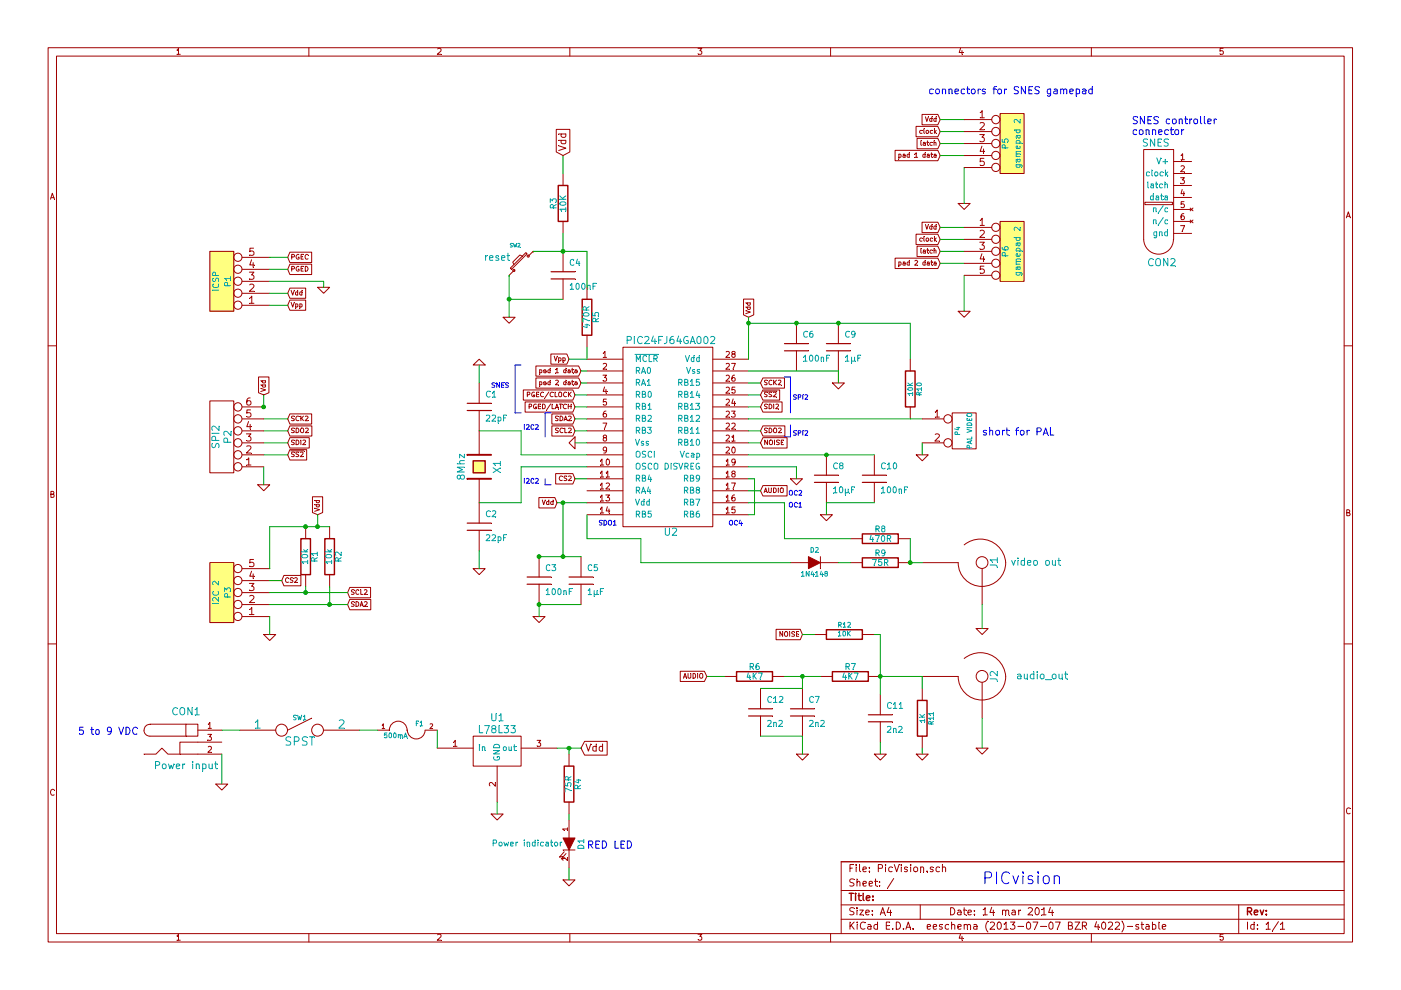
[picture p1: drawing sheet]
EESchema Schematic File Version 2
LIBS:power
LIBS:device
LIBS:transistors
LIBS:conn
LIBS:linear
LIBS:regul
LIBS:74xx
LIBS:cmos4000
LIBS:adc-dac
LIBS:memory
LIBS:xilinx
LIBS:special
LIBS:microcontrollers
LIBS:dsp
LIBS:microchip
LIBS:analog_switches
LIBS:motorola
LIBS:texas
LIBS:intel
LIBS:audio
LIBS:interface
LIBS:digital-audio
LIBS:philips
LIBS:display
LIBS:cypress
LIBS:siliconi
LIBS:opto
LIBS:atmel
LIBS:contrib
LIBS:valves
LIBS:librairie-personnelle
LIBS:PicVision-cache
EELAYER 27 0
EELAYER END
$Descr A4 11693 8268
encoding utf-8
Sheet 1 1
Title ""
Date "14 mar 2014"
Rev ""
Comp ""
Comment1 ""
Comment2 ""
Comment3 ""
Comment4 ""
$EndDescr
$Comp
L PIC24FJ64GA002 U2
U 1 1
P 5600 3750
F 0 "U2" H 5600 3050 60  0000 C CNN
F 1 "PIC24FJ64GA002" H 5600 4650 60  0000 C CNN
F 2 "" H 5650 3750 60  0000 C CNN
F 3 "" H 5650 3750 60  0000 C CNN
	1    5600 3750
	1    0    0    -1  
$EndComp
$Comp
L CRYSTAL X1
U 1 1
P 4000 3900
F 0 "X1" H 4000 4050 60  0000 C CNN
F 1 "8Mhz" H 4000 3750 60  0000 C CNN
F 2 "" H 4000 3900 60  0000 C CNN
F 3 "" H 4000 3900 60  0000 C CNN
	1    4000 3900
	0    1    1    0   
$EndComp
$Comp
L C C2
U 1 1
P 4000 4400
F 0 "C2" H 4050 4500 50  0000 L CNN
F 1 "22pF" H 4050 4300 50  0000 L CNN
F 2 "" H 4000 4400 60  0000 C CNN
F 3 "" H 4000 4400 60  0000 C CNN
	1    4000 4400
	1    0    0    -1  
$EndComp
$Comp
L C C1
U 1 1
P 4000 3400
F 0 "C1" H 4050 3500 50  0000 L CNN
F 1 "22pF" H 4050 3300 50  0000 L CNN
F 2 "" H 4000 3400 60  0000 C CNN
F 3 "" H 4000 3400 60  0000 C CNN
	1    4000 3400
	1    0    0    -1  
$EndComp
$Comp
L GND #PWR5
U 1 1
P 4000 3050
F 0 "#PWR5" H 4000 3050 30  0001 C CNN
F 1 "GND" H 4000 2980 30  0001 C CNN
F 2 "" H 4000 3050 60  0000 C CNN
F 3 "" H 4000 3050 60  0000 C CNN
	1    4000 3050
	-1   0    0    1   
$EndComp
$Comp
L GND #PWR6
U 1 1
P 4000 4750
F 0 "#PWR6" H 4000 4750 30  0001 C CNN
F 1 "GND" H 4000 4680 30  0001 C CNN
F 2 "" H 4000 4750 60  0000 C CNN
F 3 "" H 4000 4750 60  0000 C CNN
	1    4000 4750
	1    0    0    -1  
$EndComp
$Comp
L GND #PWR12
U 1 1
P 6650 4000
F 0 "#PWR12" H 6650 4000 30  0001 C CNN
F 1 "GND" H 6650 3930 30  0001 C CNN
F 2 "" H 6650 4000 60  0000 C CNN
F 3 "" H 6650 4000 60  0000 C CNN
	1    6650 4000
	1    0    0    -1  
$EndComp
$Comp
L GND #PWR15
U 1 1
P 7000 3200
F 0 "#PWR15" H 7000 3200 30  0001 C CNN
F 1 "GND" H 7000 3130 30  0001 C CNN
F 2 "" H 7000 3200 60  0000 C CNN
F 3 "" H 7000 3200 60  0000 C CNN
	1    7000 3200
	1    0    0    -1  
$EndComp
Text GLabel 6250 2650 1    39   Input ~ 0
Vdd
$Comp
L C C6
U 1 1
P 6650 2900
F 0 "C6" H 6700 3000 50  0000 L CNN
F 1 "100nF" H 6700 2800 50  0000 L CNN
F 2 "" H 6650 2900 60  0000 C CNN
F 3 "" H 6650 2900 60  0000 C CNN
	1    6650 2900
	1    0    0    -1  
$EndComp
$Comp
L C C9
U 1 1
P 7000 2900
F 0 "C9" H 7050 3000 50  0000 L CNN
F 1 "1µF" H 7050 2800 50  0000 L CNN
F 2 "" H 7000 2900 60  0000 C CNN
F 3 "" H 7000 2900 60  0000 C CNN
	1    7000 2900
	1    0    0    -1  
$EndComp
Text GLabel 4650 4200 0    39   Input ~ 0
Vdd
$Comp
L GND #PWR9
U 1 1
P 4500 5150
F 0 "#PWR9" H 4500 5150 30  0001 C CNN
F 1 "GND" H 4500 5080 30  0001 C CNN
F 2 "" H 4500 5150 60  0000 C CNN
F 3 "" H 4500 5150 60  0000 C CNN
	1    4500 5150
	1    0    0    -1  
$EndComp
$Comp
L C C3
U 1 1
P 4500 4850
F 0 "C3" H 4550 4950 50  0000 L CNN
F 1 "100nF" H 4550 4750 50  0000 L CNN
F 2 "" H 4500 4850 60  0000 C CNN
F 3 "" H 4500 4850 60  0000 C CNN
	1    4500 4850
	1    0    0    -1  
$EndComp
$Comp
L C C5
U 1 1
P 4850 4850
F 0 "C5" H 4900 4950 50  0000 L CNN
F 1 "1µF" H 4900 4750 50  0000 L CNN
F 2 "" H 4850 4850 60  0000 C CNN
F 3 "" H 4850 4850 60  0000 C CNN
	1    4850 4850
	1    0    0    -1  
$EndComp
$Comp
L C C8
U 1 1
P 6900 4000
F 0 "C8" H 6950 4100 50  0000 L CNN
F 1 "10µF" H 6950 3900 50  0000 L CNN
F 2 "" H 6900 4000 60  0000 C CNN
F 3 "" H 6900 4000 60  0000 C CNN
	1    6900 4000
	1    0    0    -1  
$EndComp
$Comp
L GND #PWR14
U 1 1
P 6900 4300
F 0 "#PWR14" H 6900 4300 30  0001 C CNN
F 1 "GND" H 6900 4230 30  0001 C CNN
F 2 "" H 6900 4300 60  0000 C CNN
F 3 "" H 6900 4300 60  0000 C CNN
	1    6900 4300
	1    0    0    -1  
$EndComp
$Comp
L C C10
U 1 1
P 7300 4000
F 0 "C10" H 7350 4100 50  0000 L CNN
F 1 "100nF" H 7350 3900 50  0000 L CNN
F 2 "" H 7300 4000 60  0000 C CNN
F 3 "" H 7300 4000 60  0000 C CNN
	1    7300 4000
	1    0    0    -1  
$EndComp
$Comp
L SW_PUSH_SMALL SW2
U 1 1
P 4350 2200
F 0 "SW2" V 4500 2250 30  0000 C CNN
F 1 "reset" V 4400 2400 59  0000 C CNN
F 2 "" H 4350 2200 60  0000 C CNN
F 3 "" H 4350 2200 60  0000 C CNN
	1    4350 2200
	0    -1   -1   0   
$EndComp
$Comp
L GND #PWR8
U 1 1
P 4250 2650
F 0 "#PWR8" H 4250 2650 30  0001 C CNN
F 1 "GND" H 4250 2580 30  0001 C CNN
F 2 "" H 4250 2650 60  0000 C CNN
F 3 "" H 4250 2650 60  0000 C CNN
	1    4250 2650
	1    0    0    -1  
$EndComp
$Comp
L R R3
U 1 1
P 4700 1700
F 0 "R3" V 4780 1700 50  0000 C CNN
F 1 "10K" V 4700 1700 50  0000 C CNN
F 2 "" H 4700 1700 60  0000 C CNN
F 3 "" H 4700 1700 60  0000 C CNN
	1    4700 1700
	-1   0    0    1   
$EndComp
Text GLabel 4700 1300 1    60   Input ~ 0
Vdd
$Comp
L C C4
U 1 1
P 4700 2300
F 0 "C4" H 4750 2400 50  0000 L CNN
F 1 "100nF" H 4750 2200 50  0000 L CNN
F 2 "" H 4700 2300 60  0000 C CNN
F 3 "" H 4700 2300 60  0000 C CNN
	1    4700 2300
	1    0    0    -1  
$EndComp
$Comp
L R R5
U 1 1
P 4900 2650
F 0 "R5" V 4980 2650 50  0000 C CNN
F 1 "470R" V 4900 2650 50  0000 C CNN
F 2 "" H 4900 2650 60  0000 C CNN
F 3 "" H 4900 2650 60  0000 C CNN
	1    4900 2650
	1    0    0    -1  
$EndComp
Text GLabel 4750 3000 0    39   Input ~ 0
Vpp
Text GLabel 4800 3400 0    39   Input ~ 0
PGED/LATCH
Text GLabel 4800 3300 0    39   Input ~ 0
PGEC/CLOCK
$Comp
L CONN_5 P1
U 1 1
P 1850 2350
F 0 "P1" V 1800 2350 50  0000 C CNN
F 1 "ICSP" V 1900 2350 50  0000 C CNN
F 2 "" H 1850 2350 60  0000 C CNN
F 3 "" H 1850 2350 60  0000 C CNN
	1    1850 2350
	-1   0    0    1   
$EndComp
Text GLabel 2400 2550 2    39   Input ~ 0
Vpp
Text GLabel 2400 2250 2    39   Input ~ 0
PGED
Text GLabel 2400 2150 2    39   Input ~ 0
PGEC
Text GLabel 2400 2450 2    39   Input ~ 0
Vdd
$Comp
L GND #PWR4
U 1 1
P 2700 2400
F 0 "#PWR4" H 2700 2400 30  0001 C CNN
F 1 "GND" H 2700 2330 30  0001 C CNN
F 2 "" H 2700 2400 60  0000 C CNN
F 3 "" H 2700 2400 60  0000 C CNN
	1    2700 2400
	1    0    0    -1  
$EndComp
$Comp
L RCA_JACK J1
U 1 1
P 8200 4700
F 0 "J1" H 8200 4800 60  0000 C CNN
F 1 "video out" V 8200 5150 60  0000 C CNN
F 2 "~" H 8200 4700 60  0000 C CNN
F 3 "~" H 8200 4700 60  0000 C CNN
	1    8200 4700
	0    1    1    0   
$EndComp
$Comp
L GND #PWR21
U 1 1
P 8200 5250
F 0 "#PWR21" H 8200 5250 30  0001 C CNN
F 1 "GND" H 8200 5180 30  0001 C CNN
F 2 "" H 8200 5250 60  0000 C CNN
F 3 "" H 8200 5250 60  0000 C CNN
	1    8200 5250
	1    0    0    -1  
$EndComp
$Comp
L R R9
U 1 1
P 7350 4700
F 0 "R9" V 7430 4700 50  0000 C CNN
F 1 "75R" V 7350 4700 50  0000 C CNN
F 2 "" H 7350 4700 60  0000 C CNN
F 3 "" H 7350 4700 60  0000 C CNN
	1    7350 4700
	0    -1   -1   0   
$EndComp
$Comp
L R R8
U 1 1
P 7350 4500
F 0 "R8" V 7430 4500 50  0000 C CNN
F 1 "470R" V 7350 4500 50  0000 C CNN
F 2 "" H 7350 4500 60  0000 C CNN
F 3 "" H 7350 4500 60  0000 C CNN
	1    7350 4500
	0    -1   -1   0   
$EndComp
$Comp
L DIODE D2
U 1 1
P 6800 4700
F 0 "D2" H 6800 4800 40  0000 C CNN
F 1 "1N4148" H 6800 4600 40  0000 C CNN
F 2 "" H 6800 4700 60  0000 C CNN
F 3 "" H 6800 4700 60  0000 C CNN
	1    6800 4700
	1    0    0    -1  
$EndComp
$Comp
L GND #PWR20
U 1 1
P 8050 2600
F 0 "#PWR20" H 8050 2600 30  0001 C CNN
F 1 "GND" H 8050 2530 30  0001 C CNN
F 2 "" H 8050 2600 60  0000 C CNN
F 3 "" H 8050 2600 60  0000 C CNN
	1    8050 2600
	1    0    0    -1  
$EndComp
$Comp
L GND #PWR19
U 1 1
P 8050 1700
F 0 "#PWR19" H 8050 1700 30  0001 C CNN
F 1 "GND" H 8050 1630 30  0001 C CNN
F 2 "" H 8050 1700 60  0000 C CNN
F 3 "" H 8050 1700 60  0000 C CNN
	1    8050 1700
	1    0    0    -1  
$EndComp
Text GLabel 7850 1000 0    39   Input ~ 0
Vdd
Text GLabel 7850 1900 0    39   Input ~ 0
Vdd
Text Notes 7750 800  0    60   ~ 0
connectors for SNES gamepad
Text GLabel 7850 1100 0    39   Input ~ 0
clock
Text GLabel 7850 2000 0    39   Input ~ 0
clock
Text GLabel 7850 1200 0    39   Input ~ 0
latch
Text GLabel 7850 1300 0    39   Input ~ 0
pad 1 data
Text GLabel 7850 2200 0    39   Input ~ 0
pad 2 data
Text GLabel 7850 2100 0    39   Input ~ 0
latch
Text GLabel 4850 3200 0    39   Input ~ 0
pad 2 data
Text GLabel 4850 3100 0    39   Input ~ 0
pad 1 data
$Comp
L RCA_JACK J2
U 1 1
P 8200 5650
F 0 "J2" H 8200 5750 60  0000 C CNN
F 1 "audio_out" V 8200 6150 60  0000 C CNN
F 2 "~" H 8200 5650 60  0000 C CNN
F 3 "~" H 8200 5650 60  0000 C CNN
	1    8200 5650
	0    1    1    0   
$EndComp
$Comp
L GND #PWR22
U 1 1
P 8200 6250
F 0 "#PWR22" H 8200 6250 30  0001 C CNN
F 1 "GND" H 8200 6180 30  0001 C CNN
F 2 "" H 8200 6250 60  0000 C CNN
F 3 "" H 8200 6250 60  0000 C CNN
	1    8200 6250
	1    0    0    -1  
$EndComp
$Comp
L R R7
U 1 1
P 7100 5650
F 0 "R7" V 7180 5650 50  0000 C CNN
F 1 "4K7" V 7100 5650 50  0000 C CNN
F 2 "" H 7100 5650 60  0000 C CNN
F 3 "" H 7100 5650 60  0000 C CNN
	1    7100 5650
	0    -1   -1   0   
$EndComp
$Comp
L C C11
U 1 1
P 7350 6000
F 0 "C11" H 7400 6100 50  0000 L CNN
F 1 "2n2" H 7400 5900 50  0000 L CNN
F 2 "" H 7350 6000 60  0000 C CNN
F 3 "" H 7350 6000 60  0000 C CNN
	1    7350 6000
	1    0    0    -1  
$EndComp
$Comp
L GND #PWR16
U 1 1
P 7350 6300
F 0 "#PWR16" H 7350 6300 30  0001 C CNN
F 1 "GND" H 7350 6230 30  0001 C CNN
F 2 "" H 7350 6300 60  0000 C CNN
F 3 "" H 7350 6300 60  0000 C CNN
	1    7350 6300
	1    0    0    -1  
$EndComp
$Comp
L GND #PWR2
U 1 1
P 2200 4050
F 0 "#PWR2" H 2200 4050 30  0001 C CNN
F 1 "GND" H 2200 3980 30  0001 C CNN
F 2 "" H 2200 4050 60  0000 C CNN
F 3 "" H 2200 4050 60  0000 C CNN
	1    2200 4050
	1    0    0    -1  
$EndComp
Text GLabel 2200 3300 1    39   Input ~ 0
Vdd
$Comp
L CONN_5 P3
U 1 1
P 1850 4950
F 0 "P3" V 1800 4950 50  0000 C CNN
F 1 "I2C 2" V 1900 4950 50  0000 C CNN
F 2 "" H 1850 4950 60  0000 C CNN
F 3 "" H 1850 4950 60  0000 C CNN
	1    1850 4950
	-1   0    0    1   
$EndComp
$Comp
L GND #PWR3
U 1 1
P 2250 5300
F 0 "#PWR3" H 2250 5300 30  0001 C CNN
F 1 "GND" H 2250 5230 30  0001 C CNN
F 2 "" H 2250 5300 60  0000 C CNN
F 3 "" H 2250 5300 60  0000 C CNN
	1    2250 5300
	1    0    0    -1  
$EndComp
Text GLabel 2900 4950 2    39   Input ~ 0
SCL2
Text GLabel 2900 5050 2    39   Input ~ 0
SDA2
Text GLabel 2350 4850 2    39   Input ~ 0
CS2
$Comp
L R R1
U 1 1
P 2550 4650
F 0 "R1" V 2630 4650 50  0000 C CNN
F 1 "10k" V 2550 4650 50  0000 C CNN
F 2 "" H 2550 4650 60  0000 C CNN
F 3 "" H 2550 4650 60  0000 C CNN
	1    2550 4650
	1    0    0    -1  
$EndComp
$Comp
L R R2
U 1 1
P 2750 4650
F 0 "R2" V 2830 4650 50  0000 C CNN
F 1 "10k" V 2750 4650 50  0000 C CNN
F 2 "" H 2750 4650 60  0000 C CNN
F 3 "" H 2750 4650 60  0000 C CNN
	1    2750 4650
	1    0    0    -1  
$EndComp
Text GLabel 2650 4300 1    39   Input ~ 0
Vdd
Text GLabel 4800 3600 0    39   Input ~ 0
SCL2
Text GLabel 4800 3500 0    39   Input ~ 0
SDA2
Text GLabel 6350 4100 2    39   Input ~ 0
AUDIO
$Comp
L GND #PWR1
U 1 1
P 1850 6550
F 0 "#PWR1" H 1850 6550 30  0001 C CNN
F 1 "GND" H 1850 6480 30  0001 C CNN
F 2 "" H 1850 6550 60  0000 C CNN
F 3 "" H 1850 6550 60  0000 C CNN
	1    1850 6550
	1    0    0    -1  
$EndComp
$Comp
L BARREL_JACK CON1
U 1 1
P 1550 6200
F 0 "CON1" H 1550 6450 60  0000 C CNN
F 1 "Power input" H 1550 6000 60  0000 C CNN
F 2 "" H 1550 6200 60  0000 C CNN
F 3 "" H 1550 6200 60  0000 C CNN
	1    1550 6200
	1    0    0    -1  
$EndComp
Text Notes 650  6150 0    59   ~ 0
5 to 9 VDC
$Comp
L UA78M33 U1
U 1 1
P 4150 6300
F 0 "U1" H 4150 6600 60  0000 C CNN
F 1 "L78L33" H 4150 6500 60  0000 C CNN
F 2 "~" H 4150 6300 60  0000 C CNN
F 3 "~" H 4150 6300 60  0000 C CNN
	1    4150 6300
	1    0    0    -1  
$EndComp
$Comp
L GND #PWR7
U 1 1
P 4150 6800
F 0 "#PWR7" H 4150 6800 30  0001 C CNN
F 1 "GND" H 4150 6730 30  0001 C CNN
F 2 "" H 4150 6800 60  0000 C CNN
F 3 "" H 4150 6800 60  0000 C CNN
	1    4150 6800
	1    0    0    -1  
$EndComp
Text GLabel 4850 6250 2    60   Input ~ 0
Vdd
Text Notes 8200 7400 0    98   ~ 0
PICvision\n
$Comp
L R R4
U 1 1
P 4750 6550
F 0 "R4" V 4830 6550 50  0000 C CNN
F 1 "75R" V 4750 6550 50  0000 C CNN
F 2 "" H 4750 6550 60  0000 C CNN
F 3 "" H 4750 6550 60  0000 C CNN
	1    4750 6550
	1    0    0    -1  
$EndComp
$Comp
L LED D1
U 1 1
P 4750 7050
F 0 "D1" H 4750 7150 50  0000 C CNN
F 1 "Power indicator" V 4750 6700 50  0000 C CNN
F 2 "" H 4750 7050 60  0000 C CNN
F 3 "" H 4750 7050 60  0000 C CNN
	1    4750 7050
	0    1    1    0   
$EndComp
$Comp
L GND #PWR10
U 1 1
P 4750 7350
F 0 "#PWR10" H 4750 7350 30  0001 C CNN
F 1 "GND" H 4750 7280 30  0001 C CNN
F 2 "" H 4750 7350 60  0000 C CNN
F 3 "" H 4750 7350 60  0000 C CNN
	1    4750 7350
	1    0    0    -1  
$EndComp
$Comp
L SPST SW1
U 1 1
P 2500 6100
F 0 "SW1" H 2500 6200 39  0000 C CNN
F 1 "SPST" H 2500 6000 70  0000 C CNN
F 2 "" H 2500 6100 60  0000 C CNN
F 3 "" H 2500 6100 60  0000 C CNN
	1    2500 6100
	1    0    0    -1  
$EndComp
$Comp
L R R6
U 1 1
P 6300 5650
F 0 "R6" V 6380 5650 50  0000 C CNN
F 1 "4K7" V 6300 5650 50  0000 C CNN
F 2 "" H 6300 5650 60  0000 C CNN
F 3 "" H 6300 5650 60  0000 C CNN
	1    6300 5650
	0    -1   -1   0   
$EndComp
$Comp
L C C7
U 1 1
P 6700 5950
F 0 "C7" H 6750 6050 50  0000 L CNN
F 1 "2n2" H 6750 5850 50  0000 L CNN
F 2 "" H 6700 5950 60  0000 C CNN
F 3 "" H 6700 5950 60  0000 C CNN
	1    6700 5950
	1    0    0    -1  
$EndComp
$Comp
L GND #PWR13
U 1 1
P 6700 6300
F 0 "#PWR13" H 6700 6300 30  0001 C CNN
F 1 "GND" H 6700 6230 30  0001 C CNN
F 2 "" H 6700 6300 60  0000 C CNN
F 3 "" H 6700 6300 60  0000 C CNN
	1    6700 6300
	1    0    0    -1  
$EndComp
$Comp
L CONN_2 P4
U 1 1
P 8050 3600
F 0 "P4" V 8000 3600 40  0000 C CNN
F 1 "PAL VIDEO" V 8100 3600 40  0000 C CNN
F 2 "" H 8050 3600 60  0000 C CNN
F 3 "" H 8050 3600 60  0000 C CNN
	1    8050 3600
	1    0    0    -1  
$EndComp
$Comp
L GND #PWR17
U 1 1
P 7700 3800
F 0 "#PWR17" H 7700 3800 30  0001 C CNN
F 1 "GND" H 7700 3730 30  0001 C CNN
F 2 "" H 7700 3800 60  0000 C CNN
F 3 "" H 7700 3800 60  0000 C CNN
	1    7700 3800
	1    0    0    -1  
$EndComp
Text Notes 8200 3650 0    60   ~ 0
short for PAL
$Comp
L FUSE F1
U 1 1
P 3400 6100
F 0 "F1" H 3500 6150 40  0000 C CNN
F 1 "500mA" H 3300 6050 40  0000 C CNN
F 2 "~" H 3400 6100 60  0000 C CNN
F 3 "~" H 3400 6100 60  0000 C CNN
	1    3400 6100
	1    0    0    -1  
$EndComp
$Comp
L R R10
U 1 1
P 7600 3250
F 0 "R10" V 7680 3250 40  0000 C CNN
F 1 "10K" V 7607 3251 40  0000 C CNN
F 2 "~" V 7530 3250 30  0000 C CNN
F 3 "~" H 7600 3250 30  0000 C CNN
	1    7600 3250
	1    0    0    -1  
$EndComp
Text GLabel 5900 5650 0    39   Input ~ 0
AUDIO
$Comp
L R R11
U 1 1
P 7700 6000
F 0 "R11" V 7780 6000 40  0000 C CNN
F 1 "1K" V 7707 6001 40  0000 C CNN
F 2 "~" V 7630 6000 30  0000 C CNN
F 3 "~" H 7700 6000 30  0000 C CNN
	1    7700 6000
	1    0    0    -1  
$EndComp
$Comp
L GND #PWR18
U 1 1
P 7700 6300
F 0 "#PWR18" H 7700 6300 30  0001 C CNN
F 1 "GND" H 7700 6230 30  0001 C CNN
F 2 "" H 7700 6300 60  0000 C CNN
F 3 "" H 7700 6300 60  0000 C CNN
	1    7700 6300
	1    0    0    -1  
$EndComp
$Comp
L CONN_6 P2
U 1 1
P 1850 3650
F 0 "P2" V 1800 3650 60  0000 C CNN
F 1 "SPI2" V 1900 3650 60  0000 C CNN
F 2 "" H 1850 3650 60  0000 C CNN
F 3 "" H 1850 3650 60  0000 C CNN
	1    1850 3650
	-1   0    0    1   
$EndComp
Text GLabel 2400 3800 2    39   Input ~ 0
~SS2
Text GLabel 6350 3600 2    39   Input ~ 0
SDO2
Text GLabel 2400 3600 2    39   Input ~ 0
SDO2
Text GLabel 6350 3400 2    39   Input ~ 0
SDI2
Text GLabel 2400 3700 2    39   Input ~ 0
SDI2
Text GLabel 6350 3200 2    39   Input ~ 0
SCK2
Text Notes 6750 3350 2    39   ~ 0
SPI2
Text GLabel 2400 3500 2    39   Input ~ 0
SCK2
Text GLabel 6350 3300 2    39   Input ~ 0
~SS2
Wire Wire Line
	4900 3800 4350 3800
Wire Wire Line
	4350 3800 4350 3600
Wire Wire Line
	4350 3600 4000 3600
Wire Wire Line
	4900 3900 4350 3900
Wire Wire Line
	4350 3900 4350 4200
Wire Wire Line
	4350 4200 4000 4200
Wire Wire Line
	4000 4600 4000 4750
Wire Wire Line
	4000 3200 4000 3050
Wire Wire Line
	6250 3900 6650 3900
Wire Wire Line
	6650 3900 6650 4000
Wire Wire Line
	6250 3100 7000 3100
Wire Wire Line
	6250 3000 6250 2650
Wire Wire Line
	6250 2700 7600 2700
Connection ~ 6250 2700
Connection ~ 6650 2700
Wire Wire Line
	4900 4200 4650 4200
Wire Wire Line
	4500 5050 4500 5150
Connection ~ 4500 5050
Connection ~ 4500 4650
Wire Wire Line
	4500 5050 4850 5050
Wire Wire Line
	4500 4650 4850 4650
Wire Wire Line
	4700 4200 4700 4650
Connection ~ 4700 4650
Connection ~ 4700 4200
Wire Wire Line
	6250 3800 7300 3800
Wire Wire Line
	6900 4200 6900 4300
Connection ~ 6900 3800
Wire Wire Line
	7300 4200 6900 4200
Wire Wire Line
	4250 2300 4250 2650
Wire Wire Line
	4700 1300 4700 1450
Wire Wire Line
	4700 1950 4700 2100
Wire Wire Line
	4450 2100 4900 2100
Wire Wire Line
	4700 2500 4250 2500
Connection ~ 4250 2500
Wire Wire Line
	4900 3000 4900 2900
Wire Wire Line
	4900 2100 4900 2400
Connection ~ 4700 2100
Wire Wire Line
	4900 3000 4750 3000
Wire Wire Line
	4900 3300 4800 3300
Wire Wire Line
	4900 3400 4800 3400
Wire Wire Line
	2250 2150 2400 2150
Wire Wire Line
	2250 2250 2400 2250
Wire Wire Line
	2250 2450 2400 2450
Wire Wire Line
	2250 2550 2400 2550
Wire Wire Line
	2250 2350 2700 2350
Wire Wire Line
	2700 2350 2700 2400
Wire Wire Line
	7600 4700 7700 4700
Wire Wire Line
	7100 4700 7000 4700
Wire Wire Line
	8200 5050 8200 5250
Wire Wire Line
	8050 1400 8050 1700
Wire Wire Line
	8050 2300 8050 2600
Wire Wire Line
	7850 1900 8050 1900
Wire Wire Line
	7850 1000 8050 1000
Wire Wire Line
	7850 1100 8050 1100
Wire Wire Line
	7850 2000 8050 2000
Wire Wire Line
	7850 1200 8050 1200
Wire Wire Line
	7850 1300 8050 1300
Wire Wire Line
	7850 2100 8050 2100
Wire Wire Line
	7850 2200 8050 2200
Wire Wire Line
	8200 6000 8200 6250
Wire Wire Line
	7350 6200 7350 6300
Wire Wire Line
	7350 5300 7350 5800
Wire Wire Line
	7350 5650 7700 5650
Wire Wire Line
	2200 3400 2200 3300
Connection ~ 2200 3400
Wire Wire Line
	2250 4400 2250 4750
Wire Wire Line
	2250 4850 2350 4850
Wire Wire Line
	2250 4950 2900 4950
Wire Wire Line
	2250 5050 2900 5050
Wire Wire Line
	2250 5150 2250 5300
Wire Wire Line
	2550 4900 2550 4950
Connection ~ 2550 4950
Wire Wire Line
	2250 4400 2750 4400
Wire Wire Line
	2750 4900 2750 5050
Connection ~ 2750 5050
Wire Wire Line
	2650 4400 2650 4300
Connection ~ 2650 4400
Connection ~ 2550 4400
Wire Wire Line
	4800 3500 4900 3500
Wire Wire Line
	4800 3600 4900 3600
Wire Wire Line
	6250 3200 6350 3200
Wire Wire Line
	6250 3300 6350 3300
Wire Wire Line
	4850 3100 4900 3100
Wire Wire Line
	4850 3200 4900 3200
Wire Wire Line
	6250 4100 6350 4100
Wire Wire Line
	1850 6300 1850 6550
Wire Wire Line
	4150 6700 4150 6800
Wire Wire Line
	4650 6250 4850 6250
Wire Wire Line
	4750 7250 4750 7350
Wire Wire Line
	4750 6800 4750 6850
Wire Wire Line
	4750 6250 4750 6300
Connection ~ 4750 6250
Wire Wire Line
	1850 6100 2000 6100
Wire Wire Line
	3650 6100 3650 6250
Wire Wire Line
	6550 5650 6850 5650
Wire Wire Line
	6700 5650 6700 5750
Connection ~ 6700 5650
Wire Wire Line
	6700 6150 6700 6300
Connection ~ 7600 4700
Wire Wire Line
	7700 3700 7700 3800
Wire Wire Line
	7600 2700 7600 3000
Connection ~ 7000 2700
Wire Wire Line
	5350 4700 6600 4700
Wire Wire Line
	5900 5650 6050 5650
Wire Wire Line
	7700 5650 7700 5750
Wire Wire Line
	7700 6250 7700 6300
Wire Wire Line
	2200 3900 2200 4050
Wire Wire Line
	6250 3700 6350 3700
Wire Wire Line
	6250 3600 6350 3600
Wire Wire Line
	6250 3500 7700 3500
Wire Wire Line
	2200 3800 2400 3800
Wire Wire Line
	2200 3700 2400 3700
Wire Wire Line
	2200 3600 2400 3600
Wire Wire Line
	2200 3500 2400 3500
Wire Wire Line
	6250 3400 6350 3400
Text GLabel 4800 4000 0    39   Input ~ 0
CS2
Wire Notes Line
	4350 3450 4300 3450
Wire Notes Line
	4300 3450 4300 3050
Wire Notes Line
	4300 3050 4350 3050
Text Notes 4250 3250 2    39   ~ 0
SNES
$Comp
L GND #PWR11
U 1 1
P 4800 3700
F 0 "#PWR11" H 4800 3700 30  0001 C CNN
F 1 "GND" H 4800 3630 30  0001 C CNN
F 2 "" H 4800 3700 60  0000 C CNN
F 3 "" H 4800 3700 60  0000 C CNN
	1    4800 3700
	0    1    1    0   
$EndComp
Wire Wire Line
	7000 3100 7000 3200
Wire Notes Line
	6550 3150 6600 3150
Wire Notes Line
	6600 3150 6600 3450
Wire Notes Line
	6550 3650 6600 3650
Wire Notes Line
	6600 3650 6600 3550
Wire Wire Line
	5350 4700 5350 4500
Wire Wire Line
	5350 4500 4900 4500
Wire Wire Line
	4900 4500 4900 4300
Wire Wire Line
	7600 4500 7600 4700
Wire Wire Line
	7100 4500 6550 4500
Wire Wire Line
	6550 4500 6550 4200
Wire Wire Line
	6550 4200 6250 4200
Text Notes 5150 4400 2    39   ~ 0
SDO1
Text Notes 6700 4250 2    39   ~ 0
OC1
Text Notes 6200 4400 2    39   ~ 0
OC4
Text Notes 6700 4150 2    39   ~ 0
OC2
Wire Wire Line
	6250 4300 6300 4300
Wire Wire Line
	6300 4300 6300 4000
Wire Wire Line
	6300 4000 6250 4000
Wire Wire Line
	4800 4000 4900 4000
Wire Wire Line
	4900 3700 4800 3700
Wire Notes Line
	4600 3450 4550 3450
Wire Notes Line
	4550 3450 4550 3650
Wire Notes Line
	4550 4000 4550 4050
Wire Notes Line
	4550 4050 4600 4050
Text Notes 4500 3600 2    39   ~ 0
I2C2
Text Notes 4500 4050 2    39   ~ 0
I2C2
Text Notes 6750 3650 2    39   ~ 0
SPI2
Text GLabel 6350 3700 2    39   Input ~ 0
NOISE
$Comp
L R R12
U 1 1
P 7050 5300
F 0 "R12" V 7130 5300 40  0000 C CNN
F 1 "10K" V 7057 5301 40  0000 C CNN
F 2 "~" V 6980 5300 30  0000 C CNN
F 3 "~" H 7050 5300 30  0000 C CNN
	1    7050 5300
	0    -1   -1   0   
$EndComp
Text GLabel 6700 5300 0    39   Input ~ 0
NOISE
Wire Wire Line
	6700 5300 6800 5300
Wire Wire Line
	7300 5300 7350 5300
Connection ~ 7350 5650
$Comp
L CONN_5 P6
U 1 1
P 8450 2100
F 0 "P6" V 8400 2100 50  0000 C CNN
F 1 "gamepad 2" V 8500 2100 50  0000 C CNN
F 2 "" H 8450 2100 60  0000 C CNN
F 3 "" H 8450 2100 60  0000 C CNN
	1    8450 2100
	1    0    0    -1  
$EndComp
$Comp
L CONN_5 P5
U 1 1
P 8450 1200
F 0 "P5" V 8400 1200 50  0000 C CNN
F 1 "gamepad 2" V 8500 1200 50  0000 C CNN
F 2 "" H 8450 1200 60  0000 C CNN
F 3 "" H 8450 1200 60  0000 C CNN
	1    8450 1200
	1    0    0    -1  
$EndComp
Wire Wire Line
	3000 6100 3150 6100
$Comp
L SNES CON2
U 1 1
P 9700 1800
F 0 "CON2" H 9700 1400 60  0000 C CNN
F 1 "SNES" H 9650 2400 60  0000 C CNN
F 2 "" H 9700 1800 60  0000 C CNN
F 3 "" H 9700 1800 60  0000 C CNN
	1    9700 1800
	1    0    0    -1  
$EndComp
Text Notes 9450 1050 0    60   ~ 0
SNES controller\nconnector
$Comp
L C C12
U 1 1
P 6350 5950
F 0 "C12" H 6400 6050 50  0000 L CNN
F 1 "2n2" H 6400 5850 50  0000 L CNN
F 2 "" H 6350 5950 60  0000 C CNN
F 3 "" H 6350 5950 60  0000 C CNN
	1    6350 5950
	1    0    0    -1  
$EndComp
Wire Wire Line
	6700 6150 6350 6150
Wire Wire Line
	6700 5750 6350 5750
Text Notes 4900 7100 0    60   ~ 0
RED LED
$EndSCHEMATC
